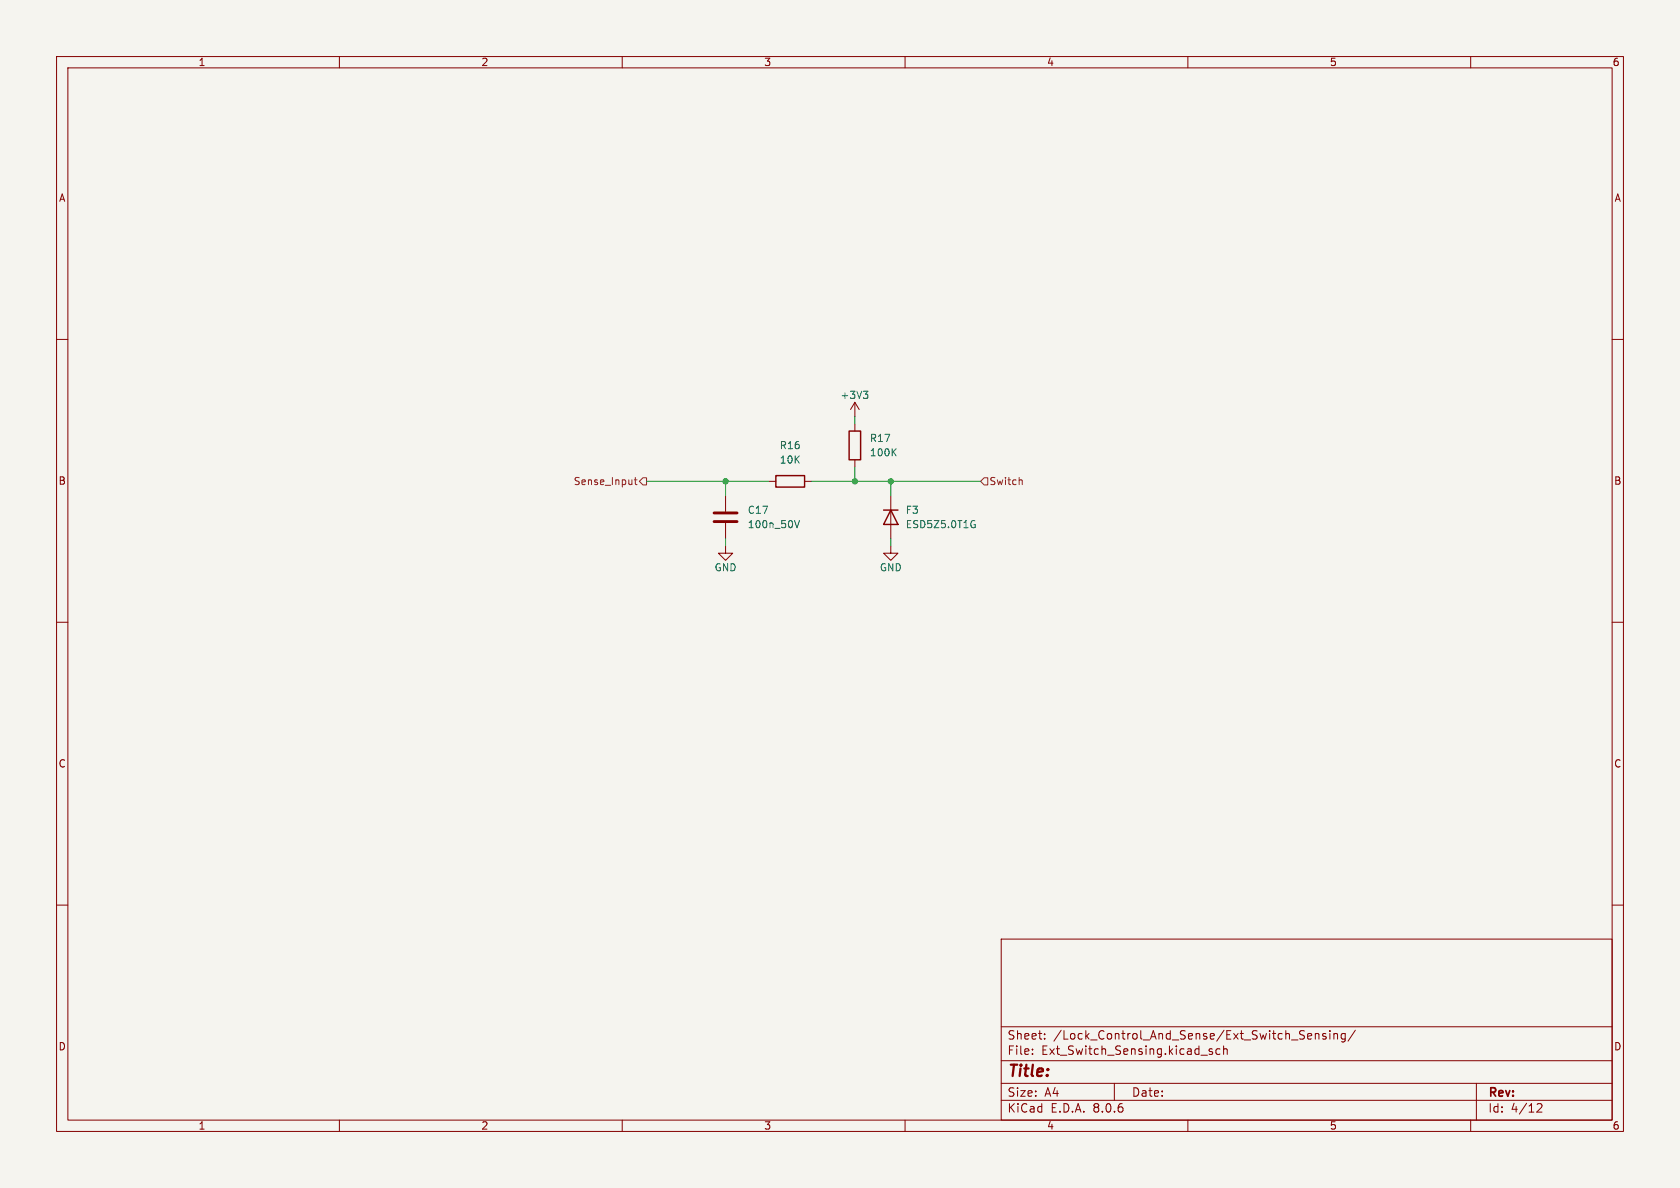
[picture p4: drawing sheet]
<svg xmlns="http://www.w3.org/2000/svg" width="297mm" height="210mm" viewBox="0 0 297 210" stroke-linecap="round" stroke-linejoin="round" font-family="sans-serif">
<path d="M0 0h297v210h-297z" fill="#f5f4ef" stroke="#f5f4ef" stroke-width=".18"/>
<g fill="none" stroke="#840000" stroke-width=".18">
<path d="M10 10h277v190h-277zM12 12h273v186h-273zM60 10v2M110 10v2M160 10v2M210 10v2M260 10v2M10 60h2M285 60h2M151.1 71.1l-.7 1.3M151.1 71.1v2.6M151.1 74.9v1.3"/>
<path d="M151.1 71.1l.8 1.3M128.3 96.5v1.3h1.2l-1.2 1.3-1.3-1.3h1.3M128.3 87.6v2.8M128.3 92.5v2.8M135.9 85.1h1.3M142.2 85.1h1.3M151.1 81.3v1.3M157.5 96.5v1.3h1.2l-1.2 1.3-1.3-1.3h1.3M157.5 87.6v7.7M10 110h2M285 110h2M10 160h2"/>
<path d="M285 160h2M177 166h108v32h-108zM60 198v2M110 198v2M160 198v2M177 194.5h108M177 191.5h108M177 187.5h108M177 181.5h108M182.5 186.3v.1M182.5 185.5v.1M184.7 183.6v.1"/>
<path d="M184.7 182.8v.1M197 191.5v3M210 198v2M214.3 185.5l-.3-.1-.3 .2 .1 .2 .5 .2v.3h-.6M215.7 185.5l-.5-.1-.2 .3v.4l.1 .2h.6M216.3 185.5l.2-.1 .4 .1 .1 .9M216.3 184.9v1.5M232.5 182.7v1M232.5 182.8l.2-.1 .4 .1 .1 .9M234.4 182.8l-.4-.1-.2 .2 .1 .2 .5 .2v.3h-.6M235.1 182.2v.1M235.1 182.7v1"/>
<path d="M235.8 182.8l.2-.1 .4 .1 .1 .9M235.8 182.7v1M237.8 182.8l-.4-.1-.3 .3v.4l.1 .2h.6M237.8 182.7v1.2l-.3 .3-.3-.1M239.6 182.1l-1.3 2M260 198v2M261 191.5v6.5M271.7 195.2l.6-.1 .2 .1 .1 .3-.9 1.1h.9"/>
</g>
<path d="M150.1 76.2h2v5.1h-2zM137.2 84.1h5v2h-5zM156.2 90.2h2.5M157.5 90.2l1.2 2.5h-2.5z" fill="none" stroke="#840000" stroke-width=".25"/>
<path d="M152.6 69.2h.8l-.4 .4M153.2 69.6l.2 .3v.3l-.2 .2M157.9 79.9l.5 .7M158.4 79.3l-.7 .7M140.5 92l.4 1.3 .4-1.3M172 92l.3 .1M172.2 92.7h.2v.5l-.4 .1" fill="none" stroke="#006464" stroke-width=".18"/>
<path d="M126.2 92.2h4.1M126.2 90.7h4.1" fill="none" stroke="#840000" stroke-width=".51"/>
<path d="M112.1 84.8h.5M112.3 84.4v1.1l.3 .2M113.7 84.5h.6v1.2h-.6l-.7-.6zM174 84.5h.6v1.2h-.6l-.6-.6zM180.4 84.8l.3 .2v.7" fill="none" stroke="#725600" stroke-width=".18"/>
<path d="M151.1 73.7v1.2M114.3 85.1h21.6M128.3 85.1v2.5M128.3 95.3v1.2M143.5 85.1h29.9M151.1 82.6v2.5M157.5 85.1v2.5M157.5 95.3v1.2" fill="none" stroke="#009600" stroke-width=".18"/>
<g fill="#009600" stroke="#009600" stroke-width=".18">
<circle cx="151.1" cy="85.1" r=".46"/>
<circle cx="157.5" cy="85.1" r=".46"/>
<circle cx="128.3" cy="85.1" r=".46"/>
</g>
<text font-size="2.8" fill="#840000" x="178" y="190.9">Title:</text>
<g font-size="2.1" fill="#840000">
<text x="178" y="184">Sheet:</text>
<text x="186.2" y="184">/Lock_Control_And_Sense/Ext_Switch_Sensing/</text>
<text x="178" y="186.7">File:</text>
<text x="184.1" y="186.7">Ext_Switch_Sensing.kicad_sch</text>
<text x="178" y="196.9">KiCad</text>
<text x="178" y="194.1">Size:</text>
<text x="184.7" y="194.1">A4</text>
<text x="185.7" y="196.9">E.D.A.</text>
<text x="193.3" y="196.9">8.0.6</text>
<text x="200" y="194.1">Date:</text>
<text x="263" y="194.3">Rev:</text>
<text x="263" y="196.9">Id:</text>
<text x="267.1" y="196.9">4/12</text>
</g>
<g font-size="1.8" fill="#840000">
<text x="35" y="11.9">1</text>
<text x="85" y="11.9">2</text>
<text x="135" y="11.9">3</text>
<text x="185" y="11.9">4</text>
<text x="235" y="11.9">5</text>
<text x="285" y="11.9">6</text>
<text x="10.3" y="35.9">A</text>
<text x="285.3" y="35.9">A</text>
<text x="10.3" y="85.9">B</text>
<text x="285.3" y="85.9">B</text>
<text x="10.3" y="135.9">C</text>
<text x="285.3" y="135.9">C</text>
<text x="10.3" y="185.9">D</text>
<text x="285.3" y="185.9">D</text>
<text x="35" y="199.9">1</text>
<text x="85" y="199.9">2</text>
<text x="135" y="199.9">3</text>
<text x="185" y="199.9">4</text>
<text x="235" y="199.9">5</text>
<text x="285" y="199.9">6</text>
</g>
<g font-size="1.8" fill="#006464">
<text x="148.5" y="70.7">+3V3</text>
<text x="137.8" y="79.6">R16</text>
<text x="137.8" y="82.1">10K</text>
<text x="153.7" y="80.9">100K</text>
<text x="153.7" y="78.3">R17</text>
<text x="132.1" y="93.6">100n_50V</text>
<text x="132.1" y="91">C17</text>
<text x="160" y="91">F3</text>
<text x="160" y="93.6">ESD5Z5.0T1G</text>
<text x="126.2" y="101.2">GND</text>
<text x="155.4" y="101.2">GND</text>
</g>
<g font-size="1.8" fill="#725600">
<text x="101.3" y="86">Sense_Input</text>
<text x="174.8" y="86">Switch</text>
</g>
</svg>
